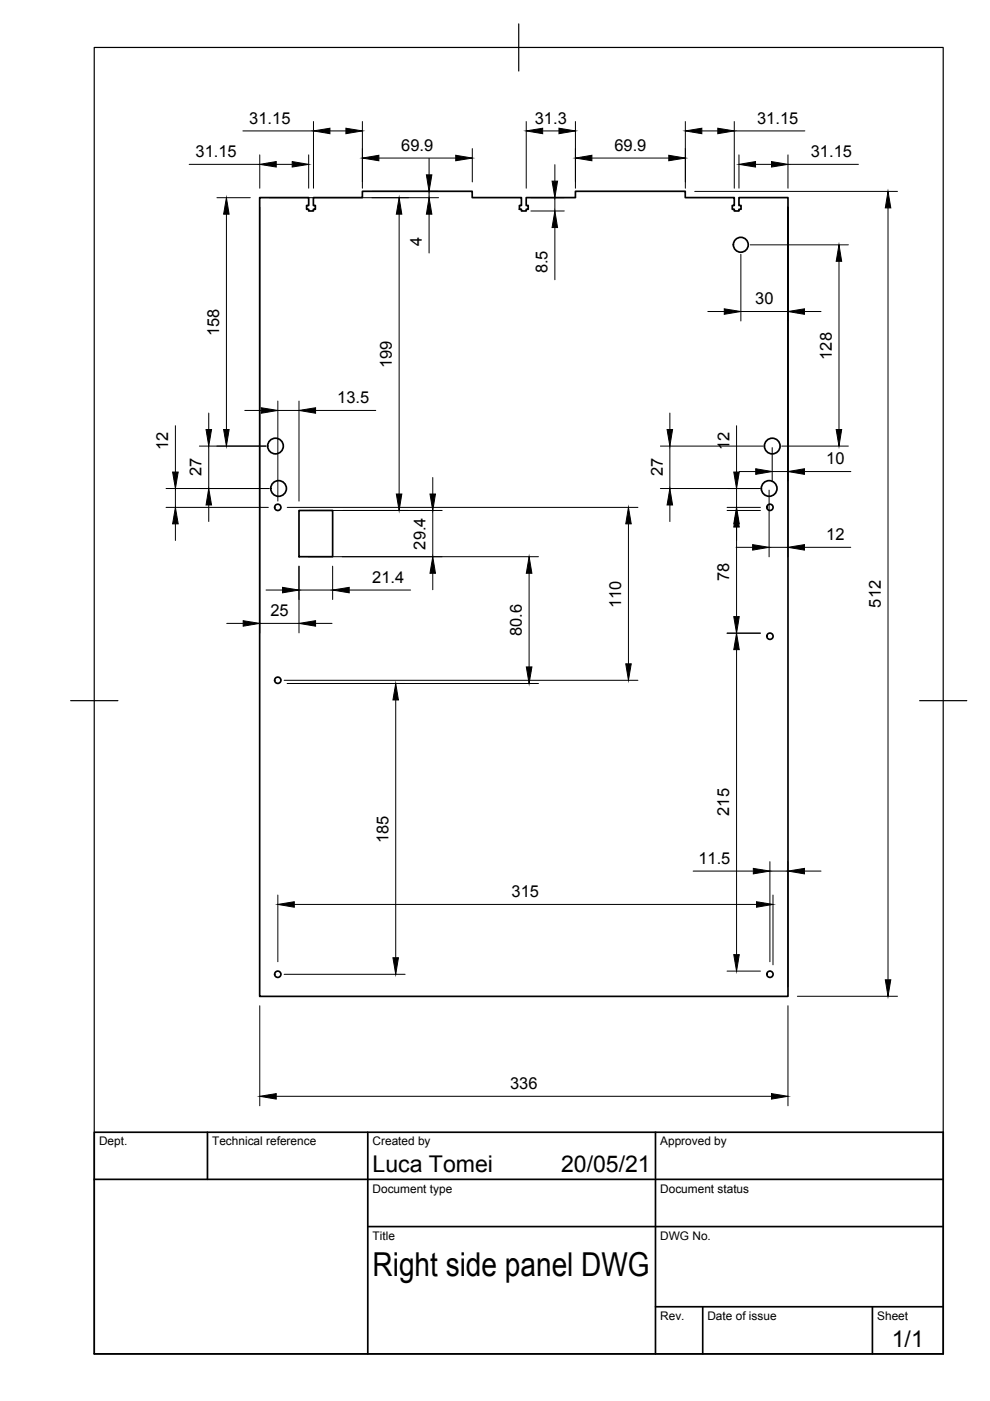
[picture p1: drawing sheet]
<svg xmlns="http://www.w3.org/2000/svg" width="210mm" height="297mm" viewBox="0 0 210 297" stroke-linecap="round" stroke-linejoin="round" font-family="sans-serif">
<!-- layer: Visibile -->
<g fill="none" stroke="#000" stroke-width=".36">
<path d="M55.1 41.9h10.3v1.7h-.4v.8h.4v.3h1v-.3h.5v-.8h-.5v-1.7h10.4v-1.3h23.3v1.3h10.5v1.7h-.5v.8h.5v.3h1v-.3h.4v-.8h-.4v-1.7h10.4v-1.3h23.3v1.3h10.4v1.7h-.4v.8h.4v.3h1v-.3h.4v-.8h-.4v-1.7h10.4v169.4h-112zM63.4 108.2h7.1v9.8h-7.1z"/>
<circle cx="157.1" cy="51.9" r="1.58"/>
<circle cx="58.4" cy="94.6" r="1.66"/>
<circle cx="163.7" cy="94.6" r="1.66"/>
<circle cx="58.9" cy="107.6" r=".67"/>
<circle cx="59.1" cy="103.6" r="1.66"/>
<circle cx="163.1" cy="103.6" r="1.66"/>
<circle cx="163.2" cy="107.6" r=".67"/>
<circle cx="163.2" cy="134.9" r=".67"/>
<circle cx="58.9" cy="144.2" r=".67"/>
<circle cx="58.9" cy="206.6" r=".67"/>
<circle cx="163.2" cy="206.6" r=".67"/>
</g>
<!-- layer: Border -->
<path d="M20 10.1h180v276.9h-180zM110 5.1v10M15 148.6h10M195 148.6h10" fill="none" stroke="#000" stroke-width=".25"/>
<!-- layer: TitleBlock -->
<path d="M20 240.1h180v46.9h-180zM20 250h180M44 240.1v9.9M78 240.1v46.9M139 240.1v46.9M78 260.1h122M139 277.1h61M149 277.1v9.9M185 277.1v9.9" fill="none" stroke="#000" stroke-width=".36"/>
<!-- layer: Dimensions -->
<g fill="none" stroke="#000" stroke-width=".21">
<path d="M40.1 34.8h15M51.5 27.8h15M55.1 32.8v7.1M58.6 34.8h3.4M65.4 32.8v7.1M66.5 25.8v14.1M70 27.8h3.3M76.8 25.8v14.1M80.3 33.5h16.3M91 33.6v3.5M100.1 31.5v7.1M111.6 25.8v14.1"/>
<path d="M115.1 27.8h3.4M117.6 34.9v3.5M122 25.8v14.1M125.5 33.5h16.3M145.3 25.8v14.1M148.8 27.8h3.4M155.7 27.8h14.9M155.7 25.8v14.1M156.7 32.8v7.1M160.2 34.8h3.4M167.1 32.8v7.1M167.1 34.8h14.9"/>
<path d="M46 41.9h7.1M48 45.4v45.7M55.1 43.9v90.3M57.1 41.9h35.9M78.8 40.6h14.2M84.6 45.4v59.3M91 40.6v1.3M91 45.4v8.2M112.6 41.9h7M112.6 44.7h7M117.6 41.9v2.8M117.6 48.2v11.1"/>
<path d="M147.3 40.6h43M157.1 53.9v14.2M159.1 51.9h20.8M167.1 43.9v74.2M177.9 55.4v35.7M188.3 44.1v163.6M150.1 66h3.5M157.1 66h10M170.6 66h3.5M37.2 90.3v9.8M42.3 94.6h14.1M44.3 87.6v3.5"/>
<path d="M44.3 94.6v9M51.9 87h3.5M58.9 85v21.2M58.9 87h4.5M63.4 85v21.2M66.9 87h12.8M140 94.6h21.7M142 87.6v3.5M142 94.6v9M156.2 90.3v9.8M156.7 100h3.5M163.7 94.9v7.1"/>
<path d="M163.7 100h3.4M165.7 94.6h14.2M170.6 100h9.8M35.2 103.6h21.9M35.2 107.6h21.7M37.2 103.6v4M37.2 111.1v3.5M44.3 107.1v3.5M60.9 107.6h74.4M65.4 108.2h28.3M65.4 118h48.8M91.8 101.2v3.5"/>
<path d="M91.8 108.2v9.8M133.2 111.1v29.6M140 103.6h21.1M142 107.1v3.5M154.2 107.6h7M154.2 108.2h7M156.1 116h3.5M156.2 103.6v4M156.2 111.1v19.6M163.1 103.9v14.2M163.1 116h4M170.6 116h9.8"/>
<path d="M48.1 132.2h3.5M55.1 132.2h8.3M56.4 125.1h3.5M63.4 120v14.2M63.4 125.1h7.1M66.9 132.2h3.5M70.5 120v7.1M74 125.1h13.1M91.8 121.5v3.5M112.2 121.5v19.9M154.2 134.2h7M156.2 137.7v64.7"/>
<path d="M60.2 144.2h75.1M60.9 144.9h53.3M83.9 148.4v54.7M58.9 189.8v14.1M62.4 191.8h98M147 184.7h12.7M163.2 182.7v21.2M163.2 184.7h3.9M163.9 189.8v14.8M167.1 182.7v26.5M170.6 184.7h3.5M55.1 213.2v21.2"/>
<path d="M60.2 206.6h25.7M154.2 205.9h7M167.1 213.2v21.2M169.1 211.2h21.2M58.6 232.4h105"/>
</g>
<g fill="#000" stroke="#000" stroke-width=".21">
<path d="M55.1 34.8l3.5-.5v1.1zM62 34.3l3.4 .5-3.4 .6zM66.5 27.8l3.5-.6v1.1zM73.3 27.2l3.5 .6-3.5 .5zM76.8 33.5l3.5-.6v1.2zM90.4 37.1h1.2l-.6 3.5zM96.6 32.9l3.5 .6-3.5 .6zM111.6 27.8l3.5-.6v1.1zM117.1 38.4h1.1l-.6 3.5zM118.5 27.2l3.5 .6-3.5 .5zM122 33.5l3.5-.6v1.2zM141.8 32.9l3.5 .6-3.5 .6z"/>
<path d="M145.3 27.8l3.5-.6v1.1zM152.2 27.2l3.5 .6-3.5 .5zM156.7 34.8l3.5-.5v1.1zM163.6 34.3l3.5 .5-3.5 .6zM48 41.9l.6 3.5h-1.2zM84.6 41.9l.6 3.5h-1.2zM91 41.9l.6 3.5h-1.2zM117.6 44.7l.6 3.5h-1.1zM177.9 51.9l.6 3.5h-1.2zM188.3 40.6l.6 3.5h-1.2zM153.6 65.5l3.5 .5-3.5 .6zM167.1 66l3.5-.5v1.1z"/>
<path d="M43.7 91.1h1.2l-.6 3.5zM47.4 91.1h1.2l-.6 3.5zM55.4 86.5l3.5 .5-3.5 .6zM63.4 87l3.5-.5v1.1zM141.4 91.1h1.2l-.6 3.5zM160.2 99.4l3.5 .6-3.5 .6zM167.1 100l3.5-.6v1.2zM177.3 91.1h1.2l-.6 3.5zM37.2 107.6l.6 3.5h-1.2zM36.6 100.1h1.2l-.6 3.5zM44.3 103.6l.6 3.5h-1.2zM84 104.7h1.2l-.6 3.5z"/>
<path d="M91.2 104.7h1.1l-.5 3.5zM133.2 107.6l.6 3.5h-1.1zM142 103.6l.6 3.5h-1.2zM156.2 108.2l.5 3.5h-1.1zM156.2 107.6l.5 3.5h-1.1zM155.6 100.1h1.1l-.5 3.5zM159.6 115.5l3.5 .5-3.5 .6zM167.1 116l3.5-.5v1.1zM51.6 131.6l3.5 .6-3.5 .6zM59.9 124.5l3.5 .6-3.5 .6zM63.4 132.2l3.5-.6v1.2zM70.5 125.1l3.5-.6v1.2z"/>
<path d="M91.8 118l.5 3.5h-1.1zM112.2 118l.6 3.5h-1.2zM156.2 134.2l.5 3.5h-1.1zM155.6 130.7h1.1l-.5 3.5zM83.9 144.9l.6 3.5h-1.2zM111.6 141.4h1.2l-.6 3.5zM132.7 140.7h1.1l-.6 3.5zM58.9 191.8l3.5-.6v1.1zM159.7 184.1l3.5 .6-3.5 .6zM160.4 191.2l3.5 .6-3.5 .5zM167.1 184.7l3.5-.6v1.2zM83.3 203.1h1.2l-.6 3.5z"/>
<path d="M155.6 202.4h1.1l-.5 3.5zM187.7 207.7h1.2l-.6 3.5zM55.1 232.4l3.5-.5v1.1zM163.6 231.9l3.5 .5-3.5 .6z"/>
</g>
<text font-size="7" x="79" y="270.6">Right side panel DWG</text>
<g font-size="4.9">
<text x="79" y="248.5">Luca Tomei</text>
<text x="119" y="248.5">20/05/21</text>
<text x="189.1" y="285.7">1/1</text>
</g>
<g font-size="3.5">
<text x="52.9" y="26.2">31.15</text>
<text x="113.4" y="26.2">31.3</text>
<text x="160.5" y="26.2">31.15</text>
<text x="41.5" y="33.3">31.15</text>
<text x="85.1" y="32">69.9</text>
<text x="130.3" y="32">69.9</text>
<text x="171.9" y="33.3">31.15</text>
<text x="89.5" y="52.2" transform="rotate(-90 89.5 52.2)">4</text>
<text x="116.1" y="58" transform="rotate(-90 116.1 58)">8.5</text>
<text x="160.1" y="64.5">30</text>
<text x="46.5" y="71.3" transform="rotate(-90 46.5 71.3)">158</text>
<text x="176.3" y="76.3" transform="rotate(-90 176.3 76.3)">128</text>
<text x="83.1" y="78.1" transform="rotate(-90 83.1 78.1)">199</text>
<text x="71.5" y="85.5">13.5</text>
<text x="35.7" y="95.4" transform="rotate(-90 35.7 95.4)">12</text>
<text x="154.7" y="95.4" transform="rotate(-90 154.7 95.4)">12</text>
<text x="42.8" y="101" transform="rotate(-90 42.8 101)">27</text>
<text x="140.5" y="101" transform="rotate(-90 140.5 101)">27</text>
<text x="175.2" y="98.4">10</text>
<text x="90.2" y="116.5" transform="rotate(-90 90.2 116.5)">29.4</text>
<text x="175.2" y="114.5">12</text>
<text x="78.9" y="123.6">21.4</text>
<text x="154.6" y="123.2" transform="rotate(-90 154.6 123.2)">78</text>
<text x="57.3" y="130.6">25</text>
<text x="131.7" y="128.9" transform="rotate(-90 131.7 128.9)">110</text>
<text x="186.7" y="128.8" transform="rotate(-90 186.7 128.8)">512</text>
<text x="110.6" y="134.9" transform="rotate(-90 110.6 134.9)">80.6</text>
<text x="154.6" y="173" transform="rotate(-90 154.6 173)">215</text>
<text x="82.4" y="178.8" transform="rotate(-90 82.4 178.8)">185</text>
<text x="148.1" y="183.1">11.5</text>
<text x="108.5" y="190.2">315</text>
<text x="108.2" y="230.9">336</text>
</g>
<g font-size="2.5">
<text x="21" y="242.9">Dept.</text>
<text x="45" y="242.9">Technical reference</text>
<text x="79" y="242.9">Created by</text>
<text x="140" y="242.9">Approved by</text>
<text x="79" y="252.8">Document type</text>
<text x="140" y="252.8">Document status</text>
<text x="79" y="262.9">Title</text>
<text x="140" y="262.9">DWG No.</text>
<text x="140" y="279.9">Rev.</text>
<text x="150" y="279.9">Date of issue</text>
<text x="186" y="279.9">Sheet</text>
</g>
</svg>
